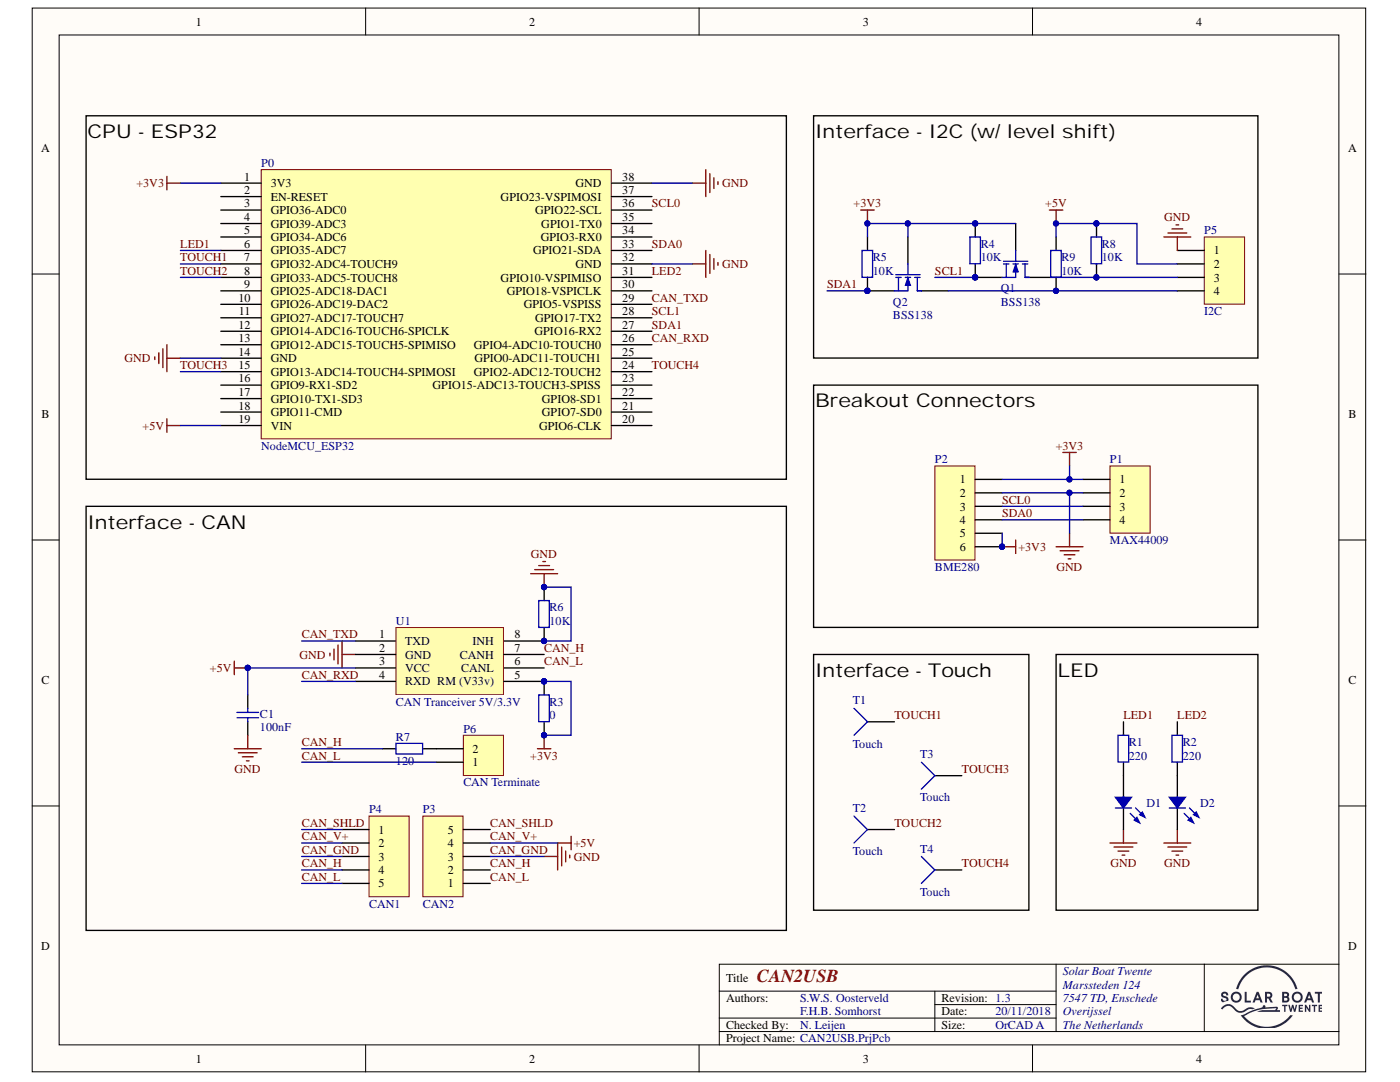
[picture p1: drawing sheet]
# Altium project CAN2USB.PrjPcb
1 sheet, 26 parts. Net scope: global (net labels, ports and power ports of the same name join across sheets).
Board file: PCB_CAN2USB.PcbDoc

## Sheet Schematic_CAN2USB.SchDoc
size A

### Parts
C1  value 100nF  [CAP 0805/2012]  (hidden comment: Cap)
D1  Green  [LED 0805/2012 RED]  (value not drawn)
D2  Green  [LED 0805/2012 RED]  (value not drawn)
P0  NodeMCU_ESP32  [NodeMCU]
P1  MAX44009  [MAX44009_Breakout]
P2  BME280  [BME280_Breakout]
P3  CAN2  [TE 282834-5]
P4  CAN1  [TE 282834-5]
P5  I2C  [TE 282834-4]
P6  CAN Terminate  [SAMTEC SSW-102-03-T-S]
Q1  BSS138  [DIODES SOT-23-3]
Q2  BSS138  [DIODES SOT-23-3]
R1  value 220  [RES 0805/2012]  (hidden comment: Res2)
R2  value 220  [RES 0805/2012]  (hidden comment: Res2)
R3  value 0  [RES 0805/2012]  (hidden comment: Res2)
R4  value 10K  [RES 0805/2012]  (hidden comment: Res2)
R5  value 10K  [RES 0805/2012]  (hidden comment: Res2)
R6  value 10K  [RES 0805/2012]  (hidden comment: Res2)
R7  value 120  [RES 0805/2012]  (hidden comment: Res2)
R8  value 10K  [RES 0805/2012]  (hidden comment: Res2)
R9  value 10K  [RES 0805/2012]  (hidden comment: Res2)
T1  Touch  [Pad]
T2  Touch  [Pad]
T3  Touch  [Pad]
T4  Touch  [Pad]
U1  CAN Tranceiver 5V/3.3V  [MICROCHIP SOIC-8 150mil Wide]

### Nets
+3V3: P0.1(3V3) P1.1 P2.1 P2.5 P2.6 Q1.2(G) Q2.2(G) R3.1 R3.2 R4.2 R5.2 U1.5(RM_(V33v))
CAN_GND: C1.2 D1.2 D2.2 P0.14(GND) P0.32(GND) P0.38(GND) P1.2 P2.2 P3.3 P4.3 P5.1 R6.1 R6.2 U1.2(GND) U1.8(INH)  [also labelled GND]
CAN_V+: C1.1 P0.19(VIN) P3.4 P4.2 P5.2 R8.2 R9.2 U1.3(VCC)  [also labelled +5V]
CAN_H: P3.2 P4.4 R7.2 U1.7(CANH)
CAN_L: P3.1 P4.5 P6.1 U1.6(CANL)
CAN_RXD: P0.26(GPIO4-ADC10-TOUCH0) U1.4(RXD)
CAN_SHLD: P3.5 P4.1
CAN_TXD: P0.29(GPIO5-VSPISS) U1.1(TXD)
LED1: P0.6(GPIO35-ADC7) R1.2
LED2: P0.31(GPIO10-VSPIMISO) R2.2
SCL0: P0.36(GPIO22-SCL) P1.3 P2.3
SCL1: P0.28(GPIO17-TX2) Q1.3(S) R4.1
SDA0: P0.33(GPIO21-SDA) P1.4 P2.4
SDA1: P0.27(GPIO16-RX2) Q2.3(S) R5.1
TOUCH1: P0.7(GPIO32-ADC4-TOUCH9) T1.1
TOUCH2: P0.8(GPIO33-ADC5-TOUCH8) T2.1
TOUCH3: P0.15(GPIO13-ADC14-TOUCH4-SPIMOSI) T3.1
TOUCH4: P0.24(GPIO2-ADC12-TOUCH2) T4.1
NetD1_1: D1.1 R1.1
NetD2_1: D2.1 R2.1
NetP5_3: P5.3 Q1.1(D) R8.1
NetP5_4: P5.4 Q2.1(D) R9.1
NetP6_2: P6.2 R7.1

Not connected (* = marked no-connect by the designer): P0 2(EN-RESET) 3(GPIO36-ADC0) 4(GPIO39-ADC3) 5(GPIO34-ADC6) 9(GPIO25-ADC18-DAC1) 10(GPIO26-ADC19-DAC2) 11(GPIO27-ADC17-TOUCH7) 12(GPIO14-ADC16-TOUCH6-SPICLK) 13(GPIO12-ADC15-TOUCH5-SPIMISO) 16(GPIO9-RX1-SD2) 17(GPIO10-TX1-SD3) 18(GPIO11-CMD) 20(GPIO6-CLK) 21(GPIO7-SD0) 22(GPIO8-SD1) 23(GPIO15-ADC13-TOUCH3-SPISS) 25(GPIO0-ADC11-TOUCH1) 30(GPIO18-VSPICLK) 34(GPIO3-RX0) 35(GPIO1-TX0) 37(GPIO23-VSPIMOSI)

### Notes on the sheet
- Interface - I2C (w/ level shift)
- (near P0) CPU - ESP32
- Breakout Connectors
- Interface - Touch
- LED
- Interface - CAN
